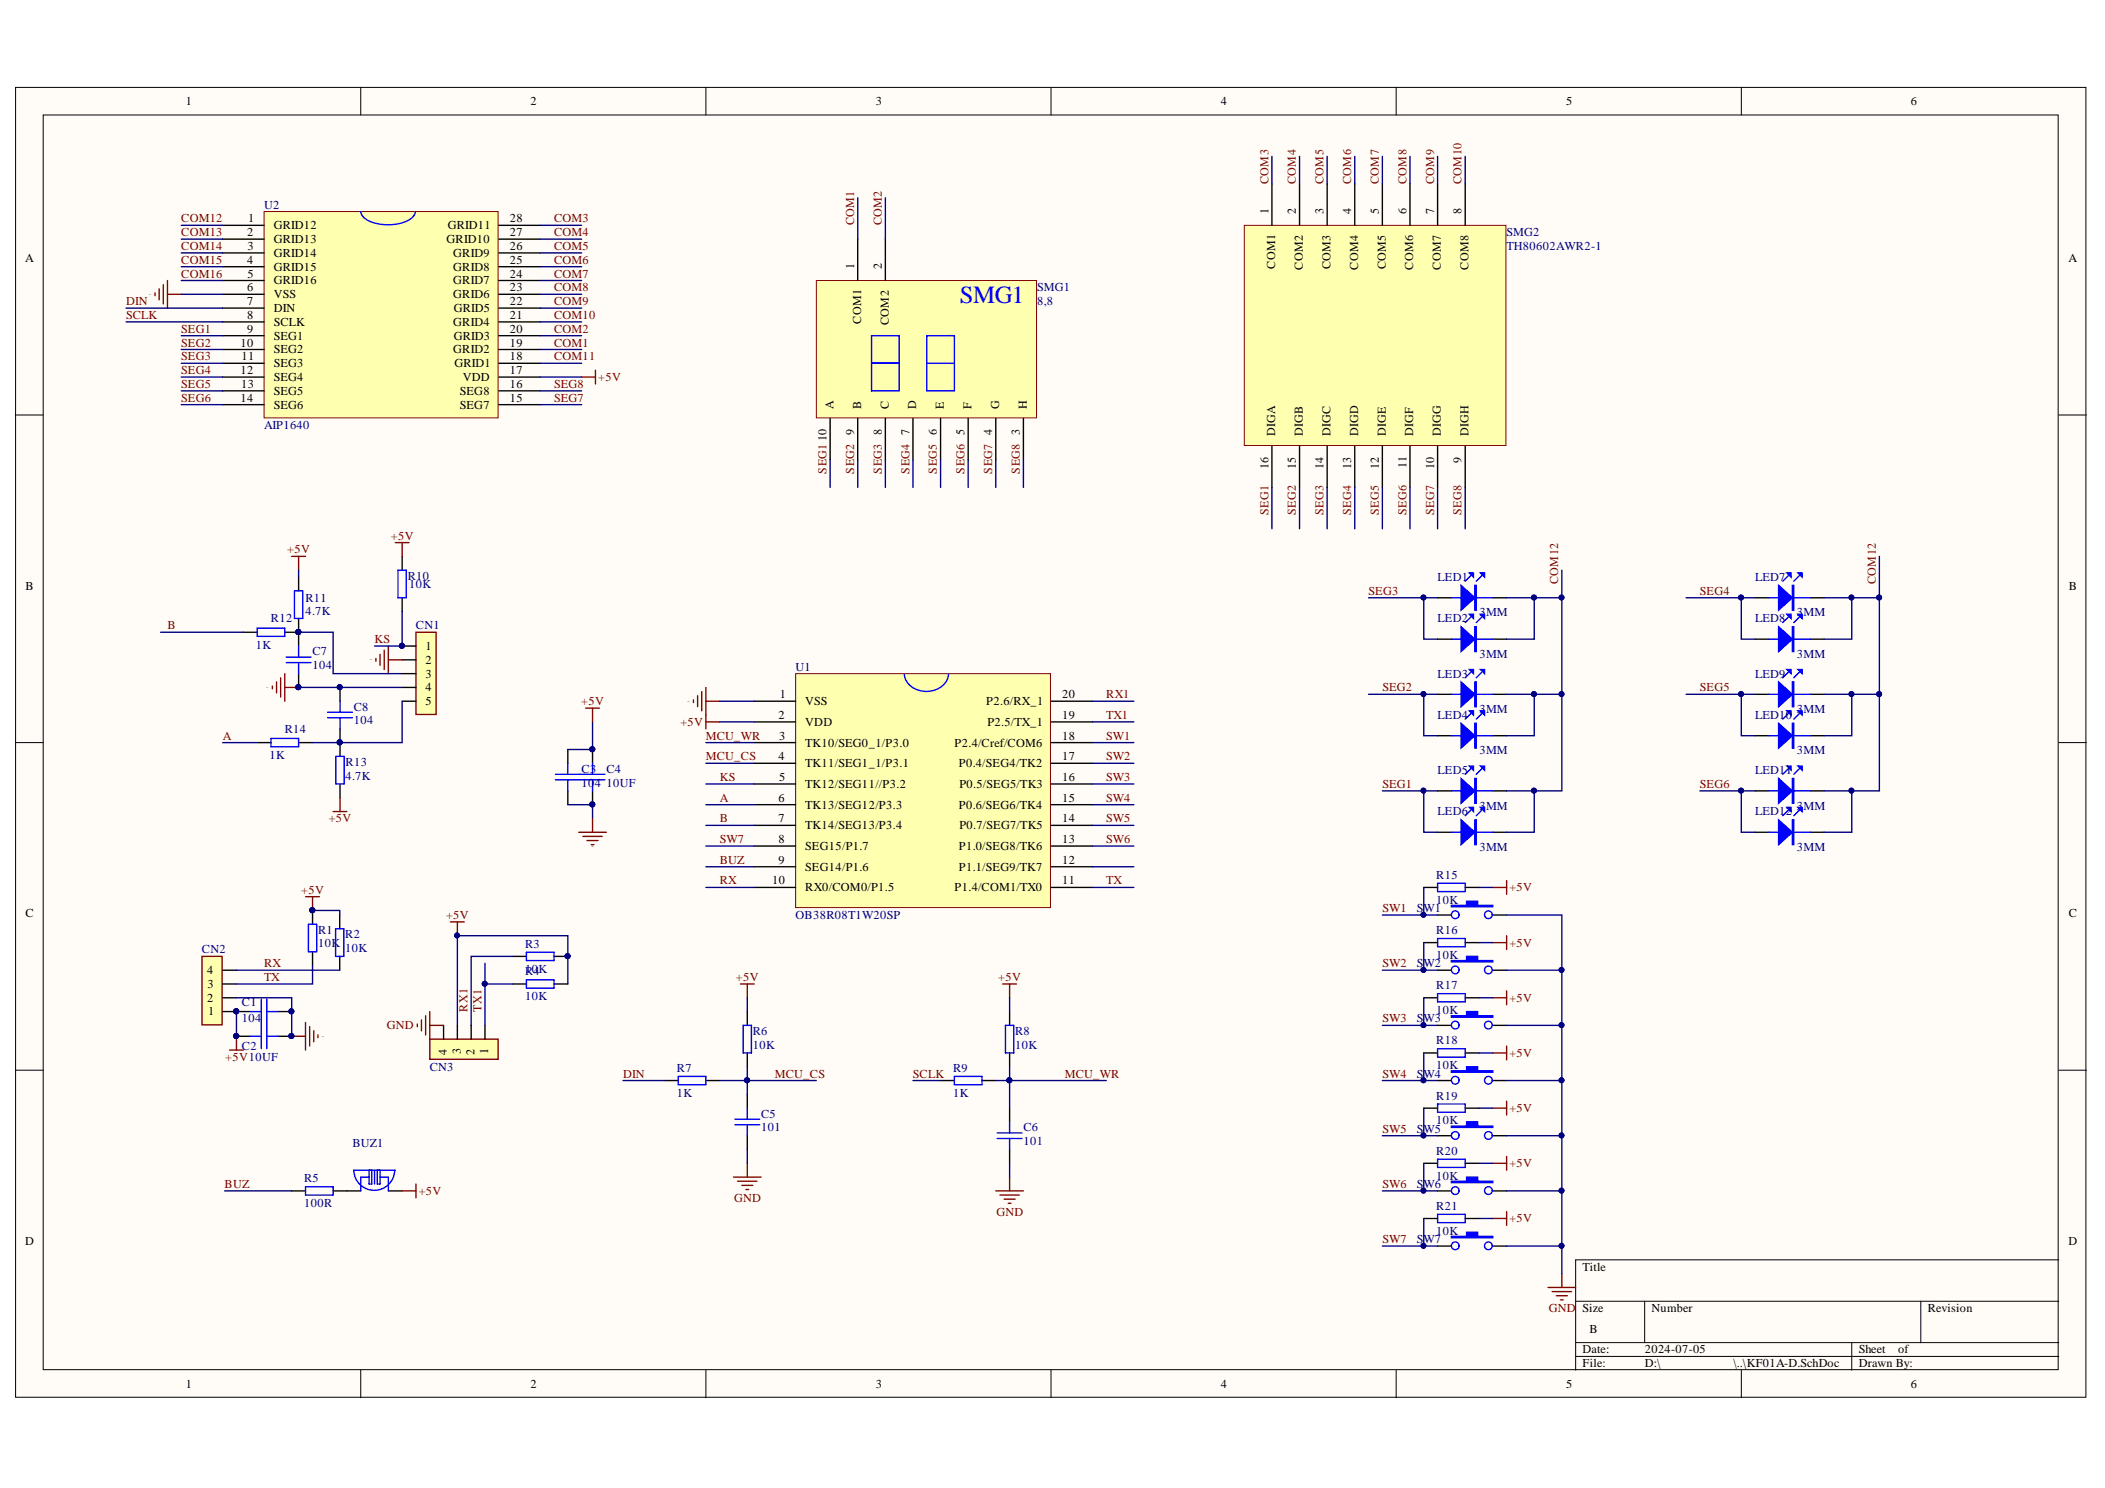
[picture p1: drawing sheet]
# Altium schematic sheet KF01A-D.SchDoc
size B

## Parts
BUZ1  (no value)  [BUZ-7.5-15-AI]
C1  104  [c0805]
C2  10UF  [c1206]
C3  104  [c0805]
C4  10UF  [c1206]
C5  101  [c0805]
C6  101  [c0805]
C7  104  [c0805]
C8  104  [c0805]
CN1  编码器  [编码器]
CN2  (no value)  [CN-2.54-4-X]
CN3  (no value)  [CN-2.54-4-P]
LED1  3MM白光  [led3]
LED2  3MM白光  [led3]
LED3  3MM白光  [led3]
LED4  3MM白光  [led3]
LED5  3MM白光  [led3]
LED6  3MM白光  [led3]
LED7  3MM白光  [led3]
LED8  3MM白光  [led3]
LED9  3MM白光  [led3]
LED10  3MM白光  [led3]
LED11  3MM白光  [led3]
LED12  3MM白光  [led3]
R1  10K  [R0805]
R2  10K  [R0805]
R3  10K  [R0805]
R4  10K  [R0805]
R5  100R  [R0805]
R6  10K  [R0805]
R7  1K  [R0805]
R8  10K  [R0805]
R9  1K  [R0805]
R10  10K  [R0805]
R11  4.7K  [R0805]
R12  1K  [R0805]
R13  4.7K  [R0805]
R14  1K  [R0805]
R15  10K  [R0805]
R16  10K  [R0805]
R17  10K  [R0805]
R18  10K  [R0805]
R19  10K  [R0805]
R20  10K  [R0805]
R21  10K  [R0805]
SMG1  8,8  [TH34251AW1-1]
SMG2  TH80602AWR2-1  [TH80602AWR2-1]
SW1  (no value)  [KEY-4/4]
SW2  (no value)  [KEY-4/4]
SW3  (no value)  [KEY-4/4]
SW4  (no value)  [KEY-4/4]
SW5  (no value)  [KEY-4/4]
SW6  (no value)  [KEY-4/4]
SW7  (no value)  [KEY-4/4]
U1  OB38R08T1W20SP  [SOP20]
U2  AIP1640  [SOP28]

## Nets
+5V: BUZ1.2 C1.2 C2.2 C3.1 C4.1 CN2.1 CN3.3 R1.2 R2.2 R3.1 R4.1 R6.2 R8.2 R10.2 R11.1 R13.2 R15.1 R16.1 R17.1 R18.1 R19.1 R20.1 R21.1 U1.2(VDD) U2.17(VDD)
GND: C1.1 C2.1 C3.2 C4.2 C5.2 C6.2 C7.2 C8.1 CN1.2 CN1.4 CN2.2 CN3.4 SW1.2 SW2.2 SW3.2 SW4.2 SW5.2 SW6.2 SW7.2 U1.1(VSS) U2.6(VSS)
A: R14.1 U1.6(TK13/SEG12/P3.3)
B: R12.1 U1.7(TK14/SEG13/P3.4)
BUZ: R5.2 U1.9(SEG14/P1.6)
COM1: SMG1.1(COM1) U2.19(GRID2)
COM2: SMG1.2(COM2) U2.20(GRID3)
COM3: SMG2.1(COM1) U2.28(GRID11)
COM4: SMG2.2(COM2) U2.27(GRID10)
COM5: SMG2.3(COM3) U2.26(GRID9)
COM6: SMG2.4(COM4) U2.25(GRID8)
COM7: SMG2.5(COM5) U2.24(GRID7)
COM8: SMG2.6(COM6) U2.23(GRID6)
COM9: SMG2.7(COM7) U2.22(GRID5)
COM10: SMG2.8(COM8) U2.21(GRID4)
COM11: U2.18(GRID1)
COM12: LED1.K LED2.K LED3.K LED4.K LED5.K LED6.K LED7.K LED8.K LED9.K LED10.K LED11.K LED12.K U2.1(GRID12)
COM13: U2.2(GRID13)
COM14: U2.3(GRID14)
COM15: U2.4(GRID15)
COM16: U2.5(GRID16)
DIN: R7.2 U2.7(DIN)
KS: CN1.1 R10.1 U1.5(TK12/SEG11//P3.2)
MCU_CS: C5.1 R6.1 R7.1 U1.4(TK11/SEG1_1/P3.1)
MCU_WR: C6.1 R8.1 R9.1 U1.3(TK10/SEG0_1/P3.0)
RX: CN2.4 R2.1 U1.10(RX0/COM0/P1.5)
RX1: CN3.2 R3.2 U1.20(P2.6/RX_1)
SCLK: R9.2 U2.8(SCLK)
SEG1: LED5.A LED6.A SMG1.10(A) SMG2.16(DIGA) U2.9(SEG1)
SEG2: LED3.A LED4.A SMG1.9(B) SMG2.15(DIGB) U2.10(SEG2)
SEG3: LED1.A LED2.A SMG1.8(C) SMG2.14(DIGC) U2.11(SEG3)
SEG4: LED7.A LED8.A SMG1.7(D) SMG2.13(DIGD) U2.12(SEG4)
SEG5: LED9.A LED10.A SMG1.6(E) SMG2.12(DIGE) U2.13(SEG5)
SEG6: LED11.A LED12.A SMG1.5(F) SMG2.11(DIGF) U2.14(SEG6)
SEG7: SMG1.4(G) SMG2.10(DIGG) U2.15(SEG7)
SEG8: SMG1.3(H) SMG2.9(DIGH) U2.16(SEG8)
SW1: R15.2 SW1.1 U1.18(P2.4/Cref/COM6)
SW2: R16.2 SW2.1 U1.17(P0.4/SEG4/TK2)
SW3: R17.2 SW3.1 U1.16(P0.5/SEG5/TK3)
SW4: R18.2 SW4.1 U1.15(P0.6/SEG6/TK4)
SW5: R19.2 SW5.1 U1.14(P0.7/SEG7/TK5)
SW6: R20.2 SW6.1 U1.13(P1.0/SEG8/TK6)
SW7: R21.2 SW7.1 U1.8(SEG15/P1.7)
TX: CN2.3 R1.1 U1.11(P1.4/COM1/TX0)
TX1: CN3.1 R4.2 U1.19(P2.5/TX_1)
NetBUZ1_1: BUZ1.1 R5.1
NetC7_1: C7.1 CN1.3 R11.2 R12.2
NetC8_2: C8.2 CN1.5 R13.1 R14.2

Not connected (* = marked no-connect by the designer): U1 12(P1.1/SEG9/TK7)
